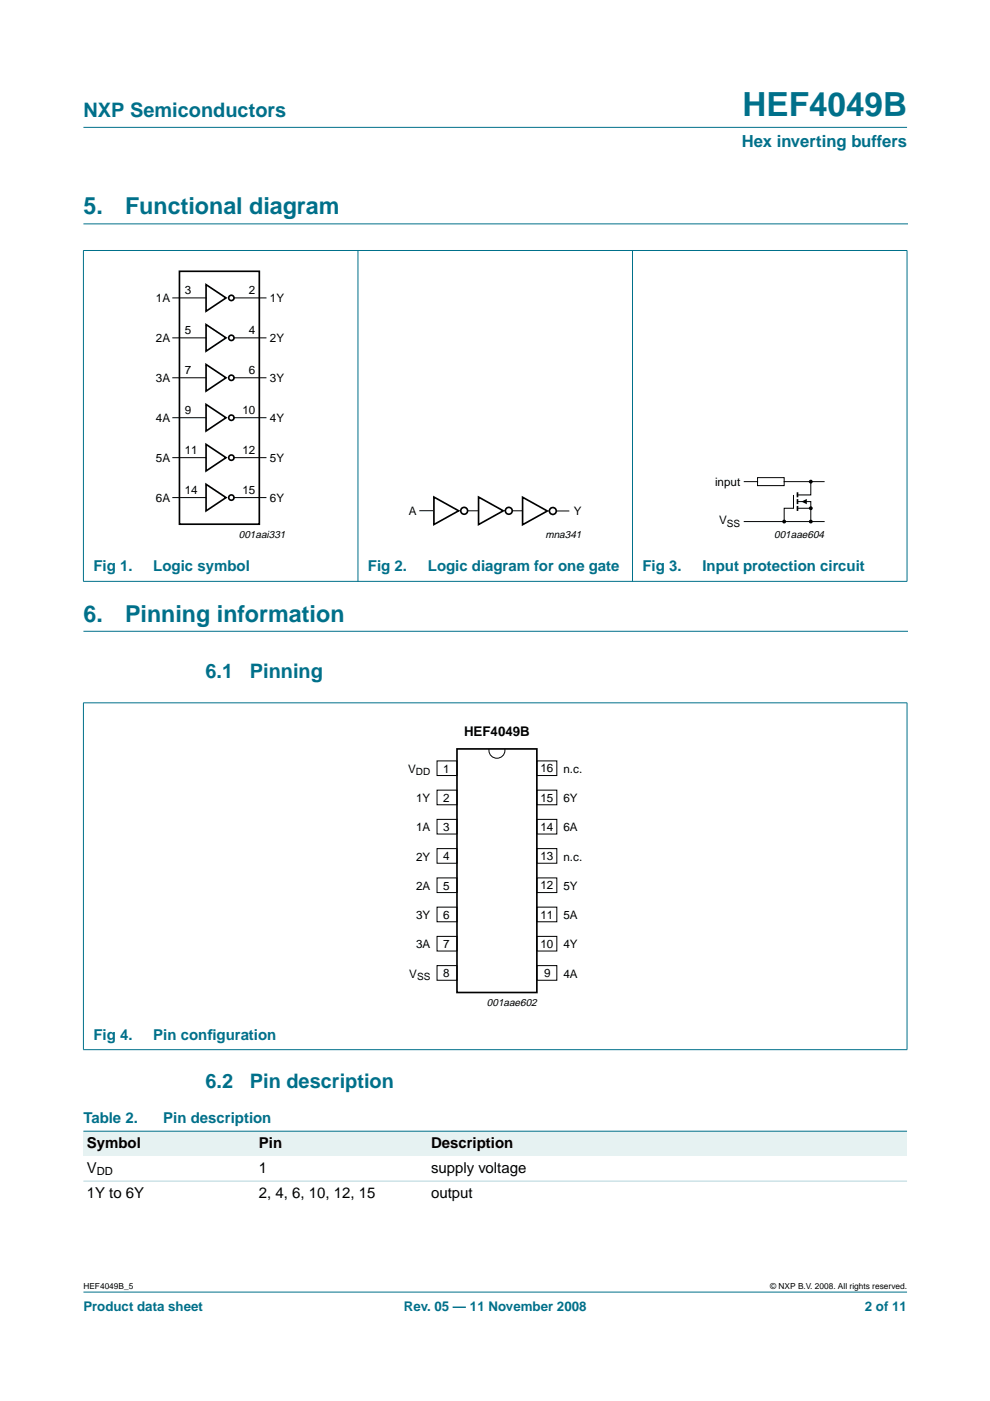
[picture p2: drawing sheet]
<svg xmlns="http://www.w3.org/2000/svg" width="210mm" height="297mm" viewBox="0 0 210 297" stroke-linecap="round" stroke-linejoin="round" font-family="sans-serif">
<g fill="#00708a" stroke="#00708a" stroke-width=".21">
<path d="M17.7 273.9h174.6z"/>
<path d="M17.7 27h174.6z"/>
<path d="M17.7 53.2v70z"/>
<path d="M75.9 53.1v70.2z"/>
<path d="M134.1 53.1v70.2z"/>
<path d="M192.3 53.2v70z"/>
<path d="M17.6 53.1h174.8z"/>
<path d="M17.6 123.3h174.8z"/>
<path d="M17.7 149.1v73.4z"/>
<path d="M192.3 149.1v73.4z"/>
<path d="M17.6 149h174.8z"/>
<path d="M17.6 222.5h174.8z"/>
</g>
<path d="M17.7 47.5h174.7M17.7 133.8h174.7" fill="none" stroke="#00708a" stroke-width=".21"/>
<g fill="none" stroke="#000" stroke-width=".21">
<path d="M36.6 63.2h7.1M36.6 71.6h7.1M49.6 63.2h6.8M49.6 71.6h6.8M36.6 80.1h7.1M36.6 88.6h7.1M36.6 97h7.1M49.6 80.1h6.8M49.6 88.6h6.8M49.6 97h6.8M36.6 105.5h7.1M49.6 105.5h6.8"/>
<path d="M88.9 108.3h3M99.1 108.3h2.2M108.6 108.3h2.2M117.9 108.3h2.8M157.8 102.1h2.8M157.8 110.6h16.9M160.6 101.3h5.7v1.7h-5.7zM166.3 102.1h8.4M168.2 104.9v2.9h-1.9v2.8M169.1 106.3h2.8v4.3M169.1 107.8h2.8M171.9 102.1v2.8h-2.8"/>
<path d="M103.7 158.8a1.71 1.71 0 0 0 1.7 2 1.71 1.71 0 0 0 1.7-2M92.7 161.3h4.2v3.1h-4.2zM92.7 167.5h4.2v3.1h-4.2zM92.7 173.7h4.2v3.1h-4.2zM92.7 179.9h4.2v3.1h-4.2zM113.8 173.7h4.3v3.1h-4.3zM113.8 179.9h4.3v3.1h-4.3zM113.8 161.3h4.3v3.1h-4.3zM113.8 167.5h4.3v3.1h-4.3zM92.7 186.1h4.2v3.1h-4.2zM92.7 192.3h4.2v3.1h-4.2zM92.7 198.5h4.2v3.1h-4.2z"/>
<path d="M113.8 198.5h4.3v3.1h-4.3zM113.8 186.1h4.3v3.1h-4.3zM113.8 192.3h4.3v3.1h-4.3zM92.7 204.7h4.2v3.1h-4.2zM113.8 204.7h4.3v3.1h-4.3z"/>
</g>
<g fill="none" stroke="#000" stroke-width=".35">
<path d="M38 57.5h17v53.6h-17zM43.7 60.3l4.2 2.9-4.2 2.8zM43.7 68.8l4.2 2.8-4.2 2.9zM43.7 77.3l4.2 2.8-4.2 2.8zM43.7 85.7l4.2 2.9-4.2 2.8zM43.7 94.2l4.2 2.8-4.2 2.9zM43.7 102.7l4.2 2.8-4.2 2.8zM92 105.4l5.2 2.9-5.2 2.9zM101.5 105.4l5.2 2.9-5.2 2.9zM110.8 105.4l5.2 2.9-5.2 3zM169.1 104.4v1M169.1 105.8v1.1"/>
<path d="M169.1 107.3v1M96.9 158.8h16.9v51.6h-16.9z"/>
<circle cx="49.1" cy="63.2" r=".56"/>
<circle cx="49.1" cy="71.6" r=".56"/>
<circle cx="49.1" cy="88.6" r=".56"/>
<circle cx="49.1" cy="97" r=".56"/>
<circle cx="49.1" cy="80.1" r=".56"/>
<circle cx="49.1" cy="105.5" r=".56"/>
<circle cx="98.4" cy="108.3" r=".73"/>
<circle cx="107.9" cy="108.3" r=".73"/>
<circle cx="117.2" cy="108.3" r=".73"/>
</g>
<g fill="#000" stroke="#000" stroke-width=".25">
<circle cx="166.3" cy="110.6" r=".28"/>
<circle cx="171.9" cy="107.8" r=".28"/>
<circle cx="171.9" cy="110.6" r=".28"/>
<circle cx="171.9" cy="102.1" r=".28"/>
</g>
<path d="M169.9 106.3l1.2-.5v1.1z" fill="#000"/>
<g fill="#e6f2f2">
<path d="M17.7 239.8h36.5v5.3h-36.5z" fill-rule="evenodd"/>
<path d="M54.2 239.8h36.5v5.3h-36.5z" fill-rule="evenodd"/>
<path d="M90.7 239.8h101.6v5.3h-101.6z" fill-rule="evenodd"/>
</g>
<path d="M17.7 239.8h174.6z" fill="#00708a" stroke="#00708a" stroke-width=".21"/>
<path d="M17.7 250.4h174.6z" fill="#b3d4db" stroke="#b3d4db" stroke-width=".21"/>
<text font-size="7.1" fill="#00708a" x="157.4" y="24.7">HEF4049B</text>
<g font-size="4.9" fill="#00708a">
<text x="17.7" y="45.5">5.</text>
<text x="26.5" y="45.5">Functional diagram</text>
<text x="17.7" y="131.8">6.</text>
<text x="26.5" y="131.8">Pinning information</text>
</g>
<g font-size="4.2" fill="#00708a">
<text x="17.7" y="24.9">NXP Semiconductors</text>
<text x="43.6" y="143.7">6.1</text>
<text x="53" y="143.7">Pinning</text>
<text x="43.6" y="230.7">6.2</text>
<text x="53" y="230.7">Pin description</text>
</g>
<text font-size="3.5" fill="#00708a" x="157.3" y="31.1">Hex inverting buffers</text>
<g font-size="3.2" fill="#00708a">
<text x="19.8" y="121.1">Fig 1.</text>
<text x="32.5" y="121.1">Logic symbol</text>
<text x="78" y="121.1">Fig 2.</text>
<text x="90.7" y="121.1">Logic diagram for one gate</text>
<text x="136.2" y="121.1">Fig 3.</text>
<text x="148.9" y="121.1">Input protection circuit</text>
<text x="19.8" y="220.4">Fig 4.</text>
<text x="32.5" y="220.4">Pin conf</text>
<text x="44" y="220.4">iguration</text>
<text x="17.7" y="238.1">Table 2.</text>
<text x="34.6" y="238.1">Pin description</text>
</g>
<g font-size="3.2">
<text x="18.4" y="243.4">Symbol</text>
<text x="54.9" y="243.4">Pin</text>
<text x="91.4" y="243.4">Description</text>
<text x="18.4" y="248.7">V</text>
<text x="54.9" y="248.7">1</text>
<text x="91.4" y="248.7">supply voltage</text>
<text x="18.4" y="253.9">1Y to 6Y</text>
<text x="54.9" y="253.9">2, 4, 6, 10, 12, 15</text>
<text x="91.4" y="253.9">output</text>
</g>
<text font-size="2.8" x="98.4" y="156">HEF4049B</text>
<g font-size="2.8" fill="#00708a">
<text x="17.7" y="278">Product data sheet</text>
<text x="85.6" y="278">Rev. 05 — 11 November 2008</text>
<text x="183.4" y="278">2 of 11</text>
</g>
<g font-size="2.5">
<text x="33.1" y="64">1A</text>
<text x="39.2" y="62.3">3</text>
<text x="52.8" y="62.3">2</text>
<text x="57.2" y="64">1Y</text>
<text x="39.2" y="70.8">5</text>
<text x="52.8" y="70.8">4</text>
<text x="33.1" y="72.5">2A</text>
<text x="57.2" y="72.5">2Y</text>
<text x="33.1" y="80.9">3A</text>
<text x="39.2" y="79.3">7</text>
<text x="52.8" y="79.3">6</text>
<text x="57.2" y="80.9">3Y</text>
<text x="33.1" y="89.4">4A</text>
<text x="39.2" y="87.7">9</text>
<text x="51.4" y="87.7">10</text>
<text x="57.2" y="89.4">4Y</text>
<text x="33.1" y="97.9">5A</text>
<text x="39.2" y="96.2">11</text>
<text x="51.4" y="96.2">12</text>
<text x="57.2" y="97.9">5Y</text>
<text x="33.1" y="106.3">6A</text>
<text x="39.2" y="104.7">14</text>
<text x="51.4" y="104.7">15</text>
<text x="57.2" y="106.3">6Y</text>
<text x="151.6" y="103">input</text>
<text x="86.7" y="109.2">A</text>
<text x="121.7" y="109.2">Y</text>
<text x="152.5" y="111.1">V</text>
<text x="86.5" y="163.9">V</text>
<text x="93.9" y="163.8">1</text>
<text x="114.6" y="163.8">16</text>
<text x="119.5" y="163.9">n.c.</text>
<text x="88.2" y="170.1">1Y</text>
<text x="93.9" y="170">2</text>
<text x="114.6" y="170">15</text>
<text x="119.5" y="170.1">6Y</text>
<text x="88.2" y="176.3">1A</text>
<text x="93.9" y="176.2">3</text>
<text x="114.6" y="176.2">14</text>
<text x="119.5" y="176.3">6A</text>
<text x="88.2" y="182.5">2Y</text>
<text x="93.9" y="182.4">4</text>
<text x="114.6" y="182.4">13</text>
<text x="119.5" y="182.5">n.c.</text>
<text x="88.2" y="188.7">2A</text>
<text x="93.9" y="188.6">5</text>
<text x="114.6" y="188.6">12</text>
<text x="119.5" y="188.7">5Y</text>
<text x="88.2" y="194.9">3Y</text>
<text x="93.9" y="194.8">6</text>
<text x="114.6" y="194.8">11</text>
<text x="119.5" y="194.9">5A</text>
<text x="88.2" y="201.1">3A</text>
<text x="93.9" y="201">7</text>
<text x="114.6" y="201">10</text>
<text x="119.5" y="201.1">4Y</text>
<text x="86.8" y="207.3">V</text>
<text x="93.9" y="207.2">8</text>
<text x="115.4" y="207.2">9</text>
<text x="119.5" y="207.3">4A</text>
</g>
<text font-size="2.4" x="20.5" y="249.2">DD</text>
<g font-size="2.2">
<text x="50.6" y="114">001aai331</text>
<text x="115.6" y="114">mna341</text>
<text x="164.1" y="114">001aae604</text>
<text x="103.2" y="213.3">001aae602</text>
</g>
<g font-size="2.1">
<text x="154.1" y="111.6">SS</text>
<text x="88.2" y="164.4">DD</text>
<text x="88.4" y="207.8">SS</text>
</g>
<g font-size="1.8">
<text x="17.7" y="273.4">HEF4049B_5</text>
<text x="163.3" y="273.4">© NXP B.V. 2008. All rights reserved.</text>
</g>
</svg>
